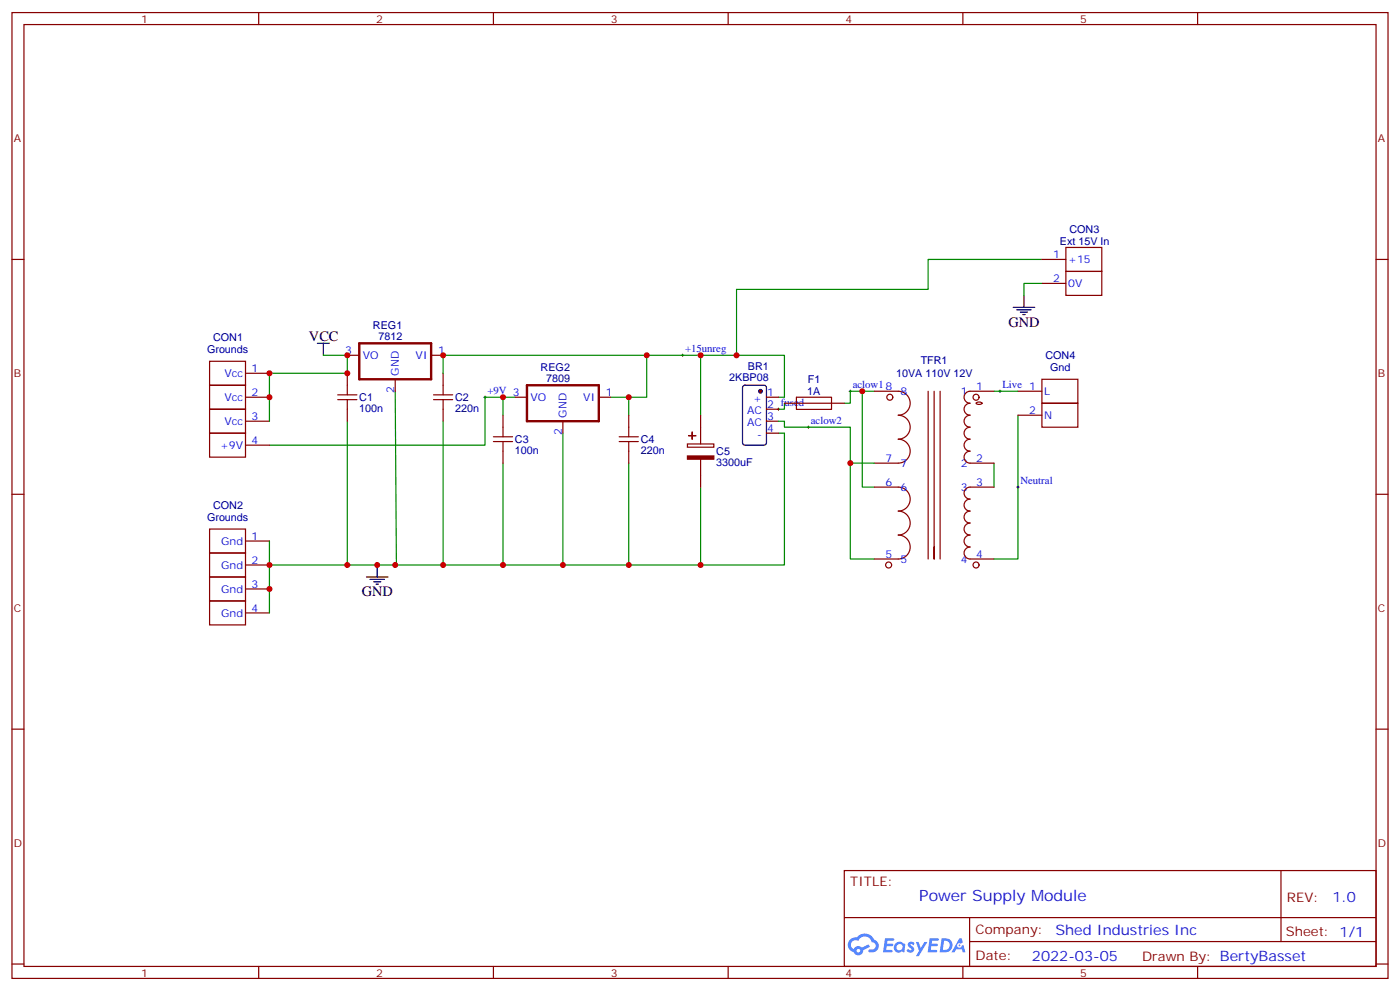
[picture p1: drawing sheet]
<svg xmlns="http://www.w3.org/2000/svg" width="412mm" height="292mm" viewBox="0 0 412 292" stroke-linecap="round" stroke-linejoin="round" font-family="sans-serif">
<g fill="none" stroke="#870000" stroke-width=".35">
<path d="M3.5 3.7h405.4v284.3h-405.4zM7.1 7.2h398.2v277.3h-398.2zM76.2 3.7v3.5M145.3 3.7v3.5M214.5 3.7v3.5M283.6 3.7v3.5M352.8 3.7v3.5M3.5 76.4h3.6M405.3 76.4h3.6M3.5 145.5h3.6M405.3 145.5h3.6M3.5 214.7h3.6"/>
<path d="M405.3 214.7h3.6M248.7 256.3h156.6v28.2h-156.6zM377.3 256.3v20.9M248.7 270.1h156.5M285.6 277.2h119.6M285.6 270.1v14.2M3.5 283.8h3.6M76.2 284.5v3.5M145.3 284.5v3.5M214.5 284.5v3.5M283.6 284.5v3.5M352.8 284.5v3.5"/>
<path d="M405.3 283.8h3.6"/>
</g>
<g fill="#5487ff">
<path d="M267.7 277.5a1.22 1.22 0 0 1 1.7 .2l-.4 .6a.47 .47 0 0 0-.3-.4 .47 .47 0 0 0-.5 .2l.1 .2a1.14 1.14 0 0 1 .8 1.8 1.14 1.14 0 0 1-1.9 0l-.2-.2 .5-.6 .7 .5a.29 .29 0 0 0 .3-.3 .29 .29 0 0 0-.2-.3 1.04 1.04 0 0 1-.6-1.7z"/>
<path d="M260.7 276.2h2.4l.3 .2-.2 .5-1.8 .1-.1 .8h1.5l.3 .4-.3 .4h-1.6l-.2 1.1h1.7l.2 .3-.2 .3-2.6 .1z"/>
<path d="M273.8 276.2h2.4l.3 .2-.1 .5-1.8 .1-.2 .8h1.6l.3 .4-.4 .4-1.6-.1-.1 1.1 1.7 .1 .2 .3-.2 .3-2.6 .1z"/>
<path d="M282.6 276.2h.7l.3 1.3-.6 .3a.69 .69 0 0 0-1 .3 .69 .69 0 0 0 .4 .9 .69 .69 0 0 0 .9-.6l.5-.2 .6 2.2h-.8l-.2-.9h-1.8l-.5 .9h-.8z"/>
<path d="M269.8 277.3h.8l.6 1.8 1.1-1.8h.9l-2.6 4.2h-.8l.9-1.5z"/>
<path d="M277.4 276.2l-.6 4.2h1.3a2.11 2.11 0 0 0 2.5-2.1 2.11 2.11 0 0 0-2.5-2.1zM278.1 277a1.39 1.39 0 0 1 1.7 1.4 1.39 1.39 0 0 1-1.8 1.2h-.3z"/>
<path d="M263.7 277.8a1.54 1.54 0 0 0-.1 2.2 1.54 1.54 0 0 0 2.2 .1l.6 .3 .3-2.3-.2-.3h-.4a1.49 1.49 0 0 0-2.4 0zM264 278.8a.94 .94 0 0 1 1.8 0 .94 .94 0 0 1-1.8 0z"/>
<path d="M250.4 276.6a2.18 2.18 0 0 0 1.1 3.7 1.44 1.44 0 0 0 1.6 .9 1.44 1.44 0 0 0 1.2-1.4l2-1.1-.5-.7-1.9 1a1.47 1.47 0 0 0-2.4 .4 1.39 1.39 0 0 1-.7-1.9 1.39 1.39 0 0 1 2-.5 2.12 2.12 0 0 1 2.2-1.3 2.12 2.12 0 0 1 1.9 1.7 1.14 1.14 0 0 1 1.1 1.4 1.14 1.14 0 0 1-1.7 .7 .43 .43 0 0 0-.5 .4 .43 .43 0 0 0 .4 .5 1.98 1.98 0 0 0 2.5-1.2 1.98 1.98 0 0 0-1.2-2.6 3.1 3.1 0 0 0-5.3-.6l-.9 .1zM252.3 279.9a.55 .55 0 0 1 1.1 0 .55 .55 0 0 1-1.1 0z"/>
<circle cx="282.6" cy="278.3" r=".26"/>
</g>
<g fill="none" stroke="#008700" stroke-width=".35">
<path d="M148.2 116.9h-5.3v14.2h-63.5M151.7 116.9h-3.5v5.3M185.2 116.9v5.3M190.5 104.6v12.3h-10.6M229.3 116.9h1.8M231.1 118.7v1.8h-1.8M254 115.2v28.2h3.5M148.2 136.3v30M165.8 127.5v38.8M185.2 136.3v30M229.3 127.5h1.8M250.5 136.3v28.3h7"/>
<path d="M292.8 136.3v7.1M299.9 122.2v42.4h-7.1"/>
</g>
<g fill="none" stroke="#000" stroke-width=".29">
<path d="M142.5 116.9h.7M142.9 116.6v.7M200.7 104.6h.7M201.1 104.2v.8M250.1 115.2h.7M250.5 114.8v.7M294.2 115.2h.7M294.6 114.8v.7M229 120.5h.7M229.3 120.1v.7M237.8 125.8h.7M238.1 125.4v.7"/>
<path d="M299.5 143.4h.7M299.9 143.1v.7"/>
</g>
<path d="M151.7 116.9h3.5M176.4 116.9h3.5M145.3 128.6h5.7M145.3 130h5.7M148.2 122.2v6.4M148.2 130v6.3M165.8 124v3.5M182.4 128.6h5.6M182.4 130h5.6M185.2 122.2v6.4M185.2 130v6.3" fill="none" stroke="#870000" stroke-width=".35"/>
<path d="M155.2 113.4h21.2v10.6h-21.2z" fill="none" stroke="#870000" stroke-width=".71"/>
<path d="M219 113.6l.4-.2h5.7l.6 .4 .1 16.6-.5 .6-5.9 .1-.6-.5-.1-16.5z" fill="none" stroke="#000" stroke-width=".35"/>
<circle cx="224" cy="115.2" r=".53" fill="#870000" stroke="#000" stroke-width=".35"/>
<g fill="none" stroke="#870000" stroke-width=".35">
<path d="M306.9 76.4h7.1M314 72.8h10.6v7.1h-10.6zM314 79.9h10.6v7.1h-10.6zM306.9 83.4h7.1M61.7 106.4h10.6v7h-10.6zM61.7 113.4h10.6v7.1h-10.6zM72.3 116.9h7.1M72.3 109.9h7.1M99.5 116.2h5.6M99.5 117.7h5.6M102.3 109.9v6.3M102.3 117.7v6.3"/>
<path d="M102.3 104.6h3.5M116.4 111.7v3.5M127 104.6h3.5M127.7 116.2h5.6M127.7 117.7h5.6M130.5 109.9v6.3M130.5 117.7v6.3M225.8 116.9h3.5M231.1 118.7h13.8M234.6 116.9h10.3v3.6h-10.3zM245.2 118.7h3.5M257.5 115.2h7.1a3.5 3.5 0 0 1 3.5 3.5 3.5 3.5 0 0 1-3.5 3.5 3.5 3.5 0 0 1 3.5 3.6 3.5 3.5 0 0 1-3.5 3.5 3.5 3.5 0 0 1 3.5 3.5 3.5 3.5 0 0 1-3.5 3.5h-7.1"/>
<path d="M273.4 115.2v49.4M275.2 115.2v49.4v-3.6M276.9 115.2v49.4M287.6 118.6l.8-.2 .9 .3a1.28 1.28 0 0 1-1.8 0zM292.8 115.2h-7a1.76 1.76 0 0 0-1.8 1.7 1.76 1.76 0 0 0 1.8 1.8 1.76 1.76 0 0 0-1.8 1.8 1.76 1.76 0 0 0 1.8 1.7 1.76 1.76 0 0 0-1.8 1.8 1.76 1.76 0 0 0 1.8 1.8 1.76 1.76 0 0 0-1.8 1.7 1.76 1.76 0 0 0 1.8 1.8 1.76 1.76 0 0 0-1.8 1.8 1.76 1.76 0 0 0 1.8 1.7 1.76 1.76 0 0 0-1.8 1.8 1.76 1.76 0 0 0 1.8 1.7h7M299.9 115.2h7M306.9 111.7h10.6v7h-10.6zM306.9 118.7h10.6v7.1h-10.6zM61.7 120.5h10.6v7h-10.6zM61.7 127.5h10.6v7.1h-10.6zM72.3 124h7.1M72.3 131.1h7.1"/>
<path d="M202.5 130.7h7.8v1h-7.8zM206.4 122.2v8.5M206.4 134.6v8.8M225.8 120.5h3.5M225.8 124h3.5M225.8 127.5h3.5M299.9 122.2h7M61.7 155.8h10.6v7h-10.6zM72.3 159.3h7.1M257.5 143.4h7.1a3.5 3.5 0 0 1 3.5 3.5 3.5 3.5 0 0 1-3.5 3.6 3.5 3.5 0 0 1 3.5 3.5 3.5 3.5 0 0 1-3.5 3.5 3.5 3.5 0 0 1 3.5 3.5 3.5 3.5 0 0 1-3.5 3.6h-7.1M292.8 143.4h-7a1.76 1.76 0 0 0-1.8 1.8 1.76 1.76 0 0 0 1.8 1.7 1.76 1.76 0 0 0-1.8 1.8 1.76 1.76 0 0 0 1.8 1.8 1.76 1.76 0 0 0-1.8 1.7 1.76 1.76 0 0 0 1.8 1.8 1.76 1.76 0 0 0-1.8 1.8 1.76 1.76 0 0 0 1.8 1.7 1.76 1.76 0 0 0-1.8 1.8 1.76 1.76 0 0 0 1.8 1.7 1.76 1.76 0 0 0-1.8 1.8 1.76 1.76 0 0 0 1.8 1.8h7M61.7 162.8h10.6v7.1h-10.6z"/>
<path d="M61.7 169.9h10.6v7h-10.6zM61.7 176.9h10.6v7.1h-10.6zM72.3 166.3h7.1M72.3 173.4h7.1M72.3 180.4h7.1"/>
<circle cx="262.1" cy="116.9" r=".88"/>
<circle cx="287.5" cy="116.9" r=".88"/>
<circle cx="261.8" cy="166.3" r=".88"/>
<circle cx="287.5" cy="166.3" r=".88"/>
</g>
<g fill="none" stroke="#008700" stroke-width=".35">
<path d="M306.9 76.4h-33.5v8.8h-56.4v19.4M306.9 83.4h-5.3v3.6M95.2 104.6h7.1v5.3h-22.9v14.1M116.4 115.2l.4 51.1h-14.5v-42.3M206.4 104.6h-75.9v5.3M231.1 116.9v-12.3h-24.7v17.6M257.5 115.2h-7v3.5h-1.8M292.8 115.2h7.1M130.5 124v42.3M229.3 124h1.8v1.8h19.4v10.5h7M231.1 127.5v38.8h-114.7M79.4 159.3v7h22.9"/>
<path d="M206.4 143.4v22.9M79.4 166.3v14.1"/>
</g>
<path d="M298.4 90.5h6.4M299.5 91.2h4.2M300.6 91.9h2.1M301.3 92.6h.7M301.6 87v3.5M93.5 101.1h3.5M95.2 101.1v3.5M107.9 169.9h6.4M109 170.6h4.2M110.1 171.3h2.1M110.8 172h.7M111.1 166.3v3.6" fill="none" stroke="#000" stroke-width=".35"/>
<path d="M105.8 101.1h21.2v10.6h-21.2z" fill="none" stroke="#870000" stroke-width=".71"/>
<g fill="#870000" stroke="#870000" stroke-width=".35">
<path d="M202.5 134.2h7.8v1h-7.8z"/>
<path d="M203.9 127.2v2.1z"/>
<path d="M202.8 128.2l2.2 .1z"/>
</g>
<g fill="#c00">
<circle cx="250.5" cy="136.3" r=".88"/>
<circle cx="254" cy="115.2" r=".88"/>
<circle cx="217" cy="104.6" r=".88"/>
<circle cx="148.2" cy="116.9" r=".88"/>
<circle cx="185.2" cy="116.9" r=".88"/>
<circle cx="148.2" cy="166.3" r=".88"/>
<circle cx="165.8" cy="166.3" r=".88"/>
<circle cx="185.2" cy="166.3" r=".88"/>
<circle cx="190.5" cy="104.6" r=".88"/>
<circle cx="206.4" cy="104.6" r=".88"/>
<circle cx="116.4" cy="166.3" r=".88"/>
<circle cx="111.1" cy="166.3" r=".88"/>
<circle cx="102.3" cy="104.6" r=".88"/>
<circle cx="130.5" cy="166.3" r=".88"/>
<circle cx="130.5" cy="104.6" r=".88"/>
<circle cx="206.4" cy="166.3" r=".88"/>
<circle cx="102.3" cy="109.9" r=".88"/>
<circle cx="79.4" cy="116.9" r=".88"/>
<circle cx="79.4" cy="109.9" r=".88"/>
<circle cx="102.3" cy="166.3" r=".88"/>
<circle cx="79.4" cy="166.3" r=".88"/>
<circle cx="79.4" cy="173.4" r=".88"/>
</g>
<text font-size="4.6" fill="#00f" x="270.8" y="265.3">Power Supply Module</text>
<g font-size="4.2">
<text x="91" y="100.4">VCC</text>
<text x="297" y="96.1">GND</text>
<text x="106.5" y="175.5">GND</text>
</g>
<g font-size="4.2" fill="#00f">
<text x="392.5" y="265.6">1.0</text>
<text x="310.9" y="275.1">Shed Industries Inc</text>
<text x="304" y="282.9">2022-03-05</text>
</g>
<g font-size="3.9" fill="#800">
<text x="250.5" y="260.9">TITLE:</text>
<text x="379.1" y="265.6">REV:</text>
<text x="287.4" y="275.1">Company:</text>
<text x="378.7" y="275.7">Sheet: 1/1</text>
<text x="287.4" y="282.8">Date:</text>
<text x="336.4" y="282.8">Drawn By: BertyBasset</text>
</g>
<g font-size="3.2" fill="#800">
<text x="41.6" y="6.7">1</text>
<text x="110.8" y="6.7">2</text>
<text x="179.9" y="6.7">3</text>
<text x="249.1" y="6.7">4</text>
<text x="318.2" y="6.7">5</text>
<text x="4.1" y="41.8">A</text>
<text x="405.9" y="41.8">A</text>
<text x="4.1" y="110.9">B</text>
<text x="405.9" y="110.9">B</text>
<text x="4.1" y="180.1">C</text>
<text x="405.9" y="180.1">C</text>
<text x="4.1" y="249.2">D</text>
<text x="405.9" y="249.2">D</text>
<text x="41.6" y="287.5">1</text>
<text x="110.8" y="287.5">2</text>
<text x="179.9" y="287.5">3</text>
<text x="249.1" y="287.5">4</text>
<text x="318.2" y="287.5">5</text>
</g>
<g font-size="3.2" fill="#000080">
<text x="315" y="68.7">CON3</text>
<text x="312.2" y="72.2">Ext 15V In</text>
<text x="62.8" y="100.4">CON1</text>
<text x="109.9" y="96.8">REG1</text>
<text x="111.5" y="100">7812</text>
<text x="61" y="104">Grounds</text>
<text x="271.2" y="107.2">TFR1</text>
<text x="308" y="105.7">CON4</text>
<text x="159.3" y="109.2">REG2</text>
<text x="160.8" y="112.4">7809</text>
<text x="214.8" y="112.2">2KBP08</text>
<text x="220.3" y="109">BR1</text>
<text x="238" y="112.7">F1</text>
<text x="264" y="111.1">10VA 110V 12V</text>
<text x="309.3" y="109.2">Gnd</text>
<text x="105.8" y="118.1">C1</text>
<text x="134.1" y="118.1">C2</text>
<text x="237.8" y="116.4">1A</text>
<text x="105.8" y="121.3">100n</text>
<text x="134.1" y="121.3">220n</text>
<text x="151.7" y="130.4">C3</text>
<text x="188.7" y="130.4">C4</text>
<text x="151.7" y="133.6">100n</text>
<text x="188.7" y="133.6">220n</text>
<text x="211" y="137.1">3300uF</text>
<text x="211" y="133.9">C5</text>
<text x="62.8" y="149.8">CON2</text>
<text x="61" y="153.4">Grounds</text>
</g>
<g font-size="3.2" fill="#00f">
<text x="310.2" y="76">1</text>
<text x="314.7" y="77.4">+15</text>
<text x="310.2" y="83.1">2</text>
<text x="314.7" y="84.5">0V</text>
<text x="101.7" y="104.2">3</text>
<text x="106.9" y="105.7">VO</text>
<text x="122.4" y="105.7">VI</text>
<text x="129.1" y="104.2">1</text>
<text x="201.8" y="103.7">+15unreg</text>
<text x="66.1" y="110.9">Vcc</text>
<text x="74.1" y="109.5">1</text>
<text x="117.5" y="110.6" transform="rotate(-90 117.5 110.6)">GND</text>
<text x="66.1" y="118">Vcc</text>
<text x="74.1" y="116.6">2</text>
<text x="116.1" y="115.8" transform="rotate(-90 116.1 115.8)">2</text>
<text x="143.6" y="116.1">+9V 3</text>
<text x="156.3" y="118">VO</text>
<text x="171.8" y="118">VI</text>
<text x="178.5" y="116.6">1</text>
<text x="221.9" y="118.4">+</text>
<text x="226" y="116.6">1</text>
<text x="251.2" y="114.3">aclow18</text>
<text x="265.3" y="116.2">8</text>
<text x="283" y="116.2">1</text>
<text x="287.5" y="114.8">1</text>
<text x="295.3" y="114.3">Live 1</text>
<text x="307.6" y="116.2">L</text>
<text x="66.1" y="125.1">Vcc</text>
<text x="74.1" y="123.6">3</text>
<text x="166.9" y="122.9" transform="rotate(-90 166.9 122.9)">GND</text>
<text x="220.1" y="121.9">AC</text>
<text x="220.1" y="125.4">AC</text>
<text x="226" y="120.1">2 fused</text>
<text x="226" y="123.6">3</text>
<text x="238.8" y="124.9">aclow2</text>
<text x="303.1" y="121.9">2</text>
<text x="307.6" y="123.3">N</text>
<text x="74.1" y="130.7">4</text>
<text x="165.5" y="128.1" transform="rotate(-90 165.5 128.1)">2</text>
<text x="223" y="128.9">-</text>
<text x="226" y="127.2">4</text>
<text x="64.8" y="132.1">+9V</text>
<text x="260.8" y="136">7</text>
<text x="265.3" y="137.4">7</text>
<text x="283" y="137.4">2</text>
<text x="287.5" y="136">2</text>
<text x="260.8" y="143.1">6</text>
<text x="287.5" y="143.1">3</text>
<text x="300.6" y="142.5">Neutral</text>
<text x="265.3" y="144.5">6</text>
<text x="283" y="144.5">3</text>
<text x="65.2" y="160.3">Gnd</text>
<text x="74.1" y="158.9">1</text>
<text x="65.2" y="167.4">Gnd</text>
<text x="74.1" y="166">2</text>
<text x="260.8" y="164.2">5</text>
<text x="265.3" y="165.6">5</text>
<text x="283" y="165.6">4</text>
<text x="287.5" y="164.2">4</text>
<text x="74.1" y="173">3</text>
<text x="65.2" y="174.4">Gnd</text>
<text x="65.2" y="181.5">Gnd</text>
<text x="74.1" y="180.1">4</text>
</g>
</svg>
